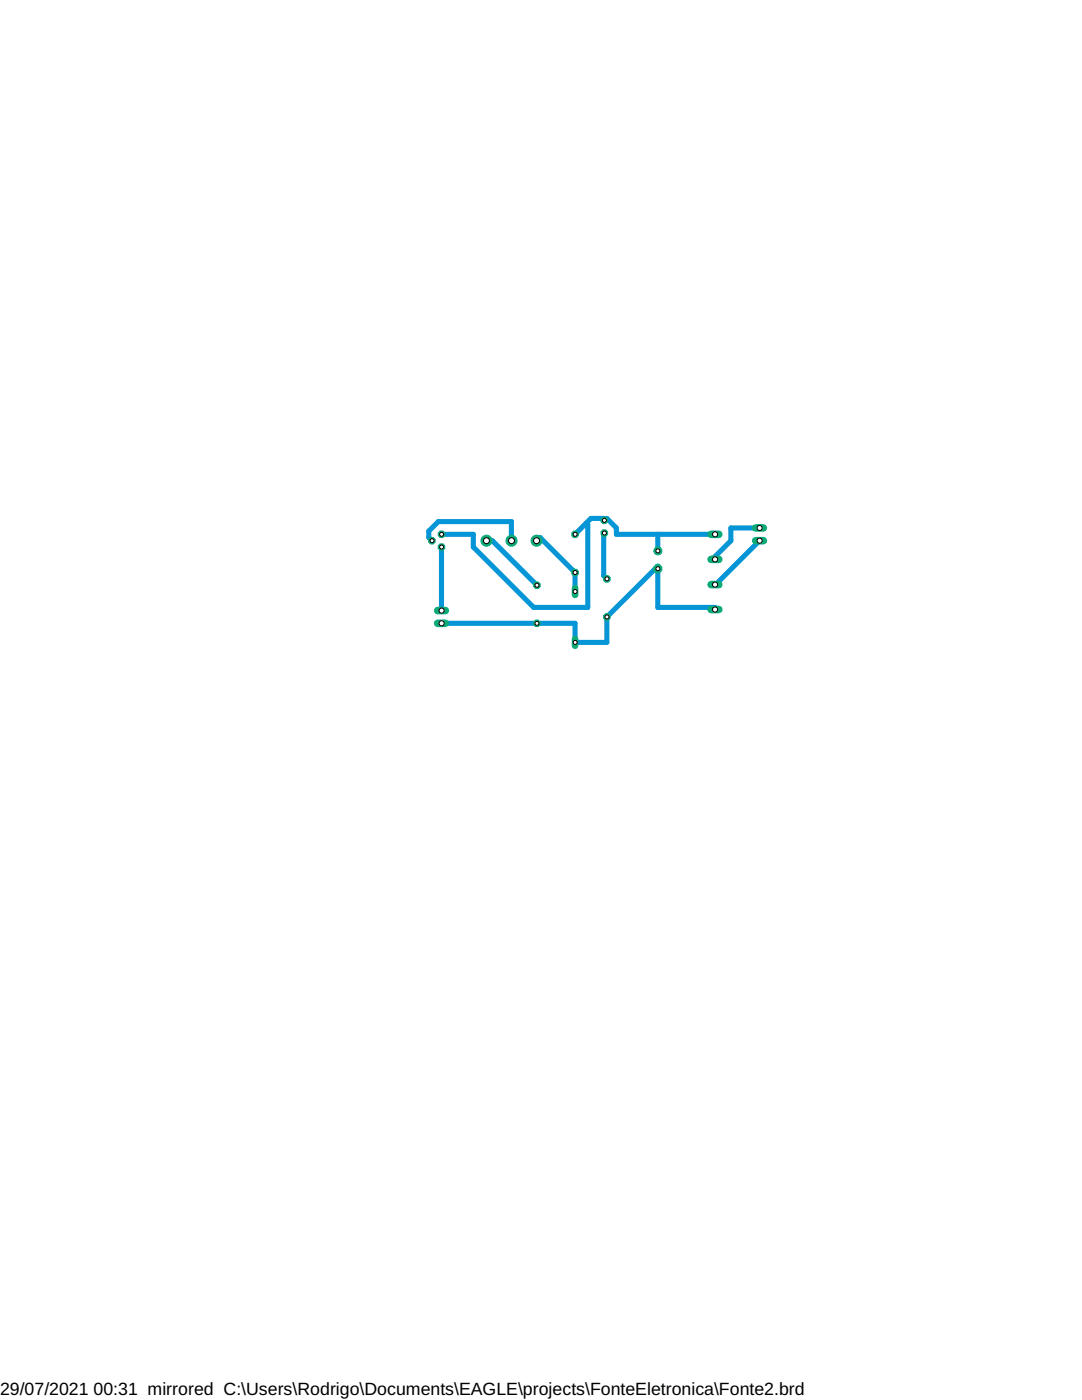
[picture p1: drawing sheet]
<svg xmlns="http://www.w3.org/2000/svg" width="216mm" height="279mm" viewBox="0 0 216 279" stroke-linecap="round" stroke-linejoin="round" font-family="sans-serif">
<path d="M86.2 107.9l-.6-.6v-1.3l1.9-1.9h14.5v3.8M88.1 109.2v12.7M97 107.9h1.2l8.9 8.9M107 107.9l.1-.6h.7l6.9 7v3.7M114.7 106.6l3.2-3.1h2.6l.1 .3 .5-.3 1.9 1.9v1.2h19.7M117 104.4l.3 .3v16.5h-10.8l-12.1-12v-2.6h-6.3M120.6 106.4l-.1 .2v8.3l.6 .6M131.3 106.6v3.3M151.6 105.4h-5.8v2.5l-3.1 3.2v.5M151.6 107.9l-8.9 8.9v-.1M142.7 121.6v-.4h-11.4v-8.2l-10.2 10.1v5.1h-6.4v-3.8h-26.6" fill="none" stroke="#0696d7" stroke-width="1"/>
<path d="M141.9 121.6h1.5" fill="none" stroke="#0dab76" stroke-width="1.5"/>
<circle cx="142.7" cy="121.6" r=".51" fill="#fff" stroke="#000" stroke-width=".2"/>
<path d="M141.9 106.6h1.5" fill="none" stroke="#0dab76" stroke-width="1.5"/>
<circle cx="142.7" cy="106.6" r=".51" fill="#fff" stroke="#000" stroke-width=".2"/>
<path d="M141.9 116.7h1.5" fill="none" stroke="#0dab76" stroke-width="1.5"/>
<circle cx="142.7" cy="116.7" r=".51" fill="#fff" stroke="#000" stroke-width=".2"/>
<path d="M141.9 111.6h1.5" fill="none" stroke="#0dab76" stroke-width="1.5"/>
<circle cx="142.7" cy="111.6" r=".51" fill="#fff" stroke="#000" stroke-width=".2"/>
<circle cx="131.3" cy="113.5" r=".87" fill="#0dab76" stroke="#0dab76" stroke-width=".2"/>
<circle cx="131.3" cy="113.5" r=".4" fill="#fff" stroke="#000" stroke-width=".2"/>
<circle cx="131.3" cy="109.9" r=".8" fill="#0dab76" stroke="#0dab76" stroke-width=".2"/>
<circle cx="131.3" cy="109.9" r=".4" fill="#fff" stroke="#000" stroke-width=".2"/>
<path d="M114.7 117.4v1.3" fill="none" stroke="#0dab76" stroke-width="1.3"/>
<circle cx="114.8" cy="118" r=".4" fill="#fff" stroke="#000" stroke-width=".2"/>
<path d="M114.7 127.6v1.3" fill="none" stroke="#0dab76" stroke-width="1.3"/>
<circle cx="114.8" cy="128.2" r=".4" fill="#fff" stroke="#000" stroke-width=".2"/>
<path d="M150.8 107.9h1.5" fill="none" stroke="#0dab76" stroke-width="1.5"/>
<circle cx="151.6" cy="107.9" r=".51" fill="#fff" stroke="#000" stroke-width=".2"/>
<path d="M150.8 105.4h1.5" fill="none" stroke="#0dab76" stroke-width="1.5"/>
<circle cx="151.6" cy="105.4" r=".51" fill="#fff" stroke="#000" stroke-width=".2"/>
<path d="M87.3 121.9h1.6" fill="none" stroke="#0dab76" stroke-width="1.5"/>
<circle cx="88.1" cy="121.9" r=".51" fill="#fff" stroke="#000" stroke-width=".2"/>
<path d="M87.3 124.4h1.6" fill="none" stroke="#0dab76" stroke-width="1.5"/>
<circle cx="88.1" cy="124.4" r=".51" fill="#fff" stroke="#000" stroke-width=".2"/>
<circle cx="120.6" cy="103.8" r=".71" fill="#0dab76" stroke="#0dab76" stroke-width=".2"/>
<circle cx="120.6" cy="103.8" r=".4" fill="#fff" stroke="#000" stroke-width=".2"/>
<circle cx="120.6" cy="106.4" r=".71" fill="#0dab76" stroke="#0dab76" stroke-width=".2"/>
<circle cx="120.6" cy="106.4" r=".4" fill="#fff" stroke="#000" stroke-width=".2"/>
<circle cx="121.1" cy="115.5" r=".71" fill="#0dab76" stroke="#0dab76" stroke-width=".2"/>
<circle cx="121.1" cy="115.5" r=".4" fill="#fff" stroke="#000" stroke-width=".2"/>
<circle cx="121.1" cy="123.1" r=".71" fill="#0dab76" stroke="#0dab76" stroke-width=".2"/>
<circle cx="121.1" cy="123.1" r=".4" fill="#fff" stroke="#000" stroke-width=".2"/>
<circle cx="114.7" cy="106.6" r=".71" fill="#0dab76" stroke="#0dab76" stroke-width=".2"/>
<circle cx="114.8" cy="106.6" r=".4" fill="#fff" stroke="#000" stroke-width=".2"/>
<circle cx="114.7" cy="114.3" r=".71" fill="#0dab76" stroke="#0dab76" stroke-width=".2"/>
<circle cx="114.8" cy="114.3" r=".4" fill="#fff" stroke="#000" stroke-width=".2"/>
<circle cx="97.1" cy="107.9" r="1.1" fill="#0dab76" stroke="#0dab76" stroke-width=".2"/>
<circle cx="97.1" cy="107.9" r=".59" fill="#fff" stroke="#000" stroke-width=".2"/>
<circle cx="102.1" cy="107.9" r="1.1" fill="#0dab76" stroke="#0dab76" stroke-width=".2"/>
<circle cx="102.1" cy="107.9" r=".59" fill="#fff" stroke="#000" stroke-width=".2"/>
<circle cx="107.1" cy="107.9" r="1.1" fill="#0dab76" stroke="#0dab76" stroke-width=".2"/>
<circle cx="107.1" cy="107.9" r=".59" fill="#fff" stroke="#000" stroke-width=".2"/>
<circle cx="107.1" cy="116.8" r=".71" fill="#0dab76" stroke="#0dab76" stroke-width=".2"/>
<circle cx="107.1" cy="116.8" r=".4" fill="#fff" stroke="#000" stroke-width=".2"/>
<circle cx="107.1" cy="124.4" r=".71" fill="#0dab76" stroke="#0dab76" stroke-width=".2"/>
<circle cx="107.1" cy="124.4" r=".4" fill="#fff" stroke="#000" stroke-width=".2"/>
<circle cx="88.1" cy="109.2" r=".71" fill="#0dab76" stroke="#0dab76" stroke-width=".2"/>
<circle cx="88.1" cy="109.2" r=".4" fill="#fff" stroke="#000" stroke-width=".2"/>
<circle cx="86.2" cy="107.9" r=".71" fill="#0dab76" stroke="#0dab76" stroke-width=".2"/>
<circle cx="86.2" cy="107.9" r=".4" fill="#fff" stroke="#000" stroke-width=".2"/>
<circle cx="88.1" cy="106.6" r=".71" fill="#0dab76" stroke="#0dab76" stroke-width=".2"/>
<circle cx="88.1" cy="106.6" r=".4" fill="#fff" stroke="#000" stroke-width=".2"/>
<g font-size="3.5">
<text x="0" y="278.4">29/07/2021</text>
<text x="18.7" y="278.4">00:31 mirrored C:\Users\Rodrigo\Documents\EAGLE\projects\FonteEletronica\Fonte2.brd</text>
</g>
</svg>
